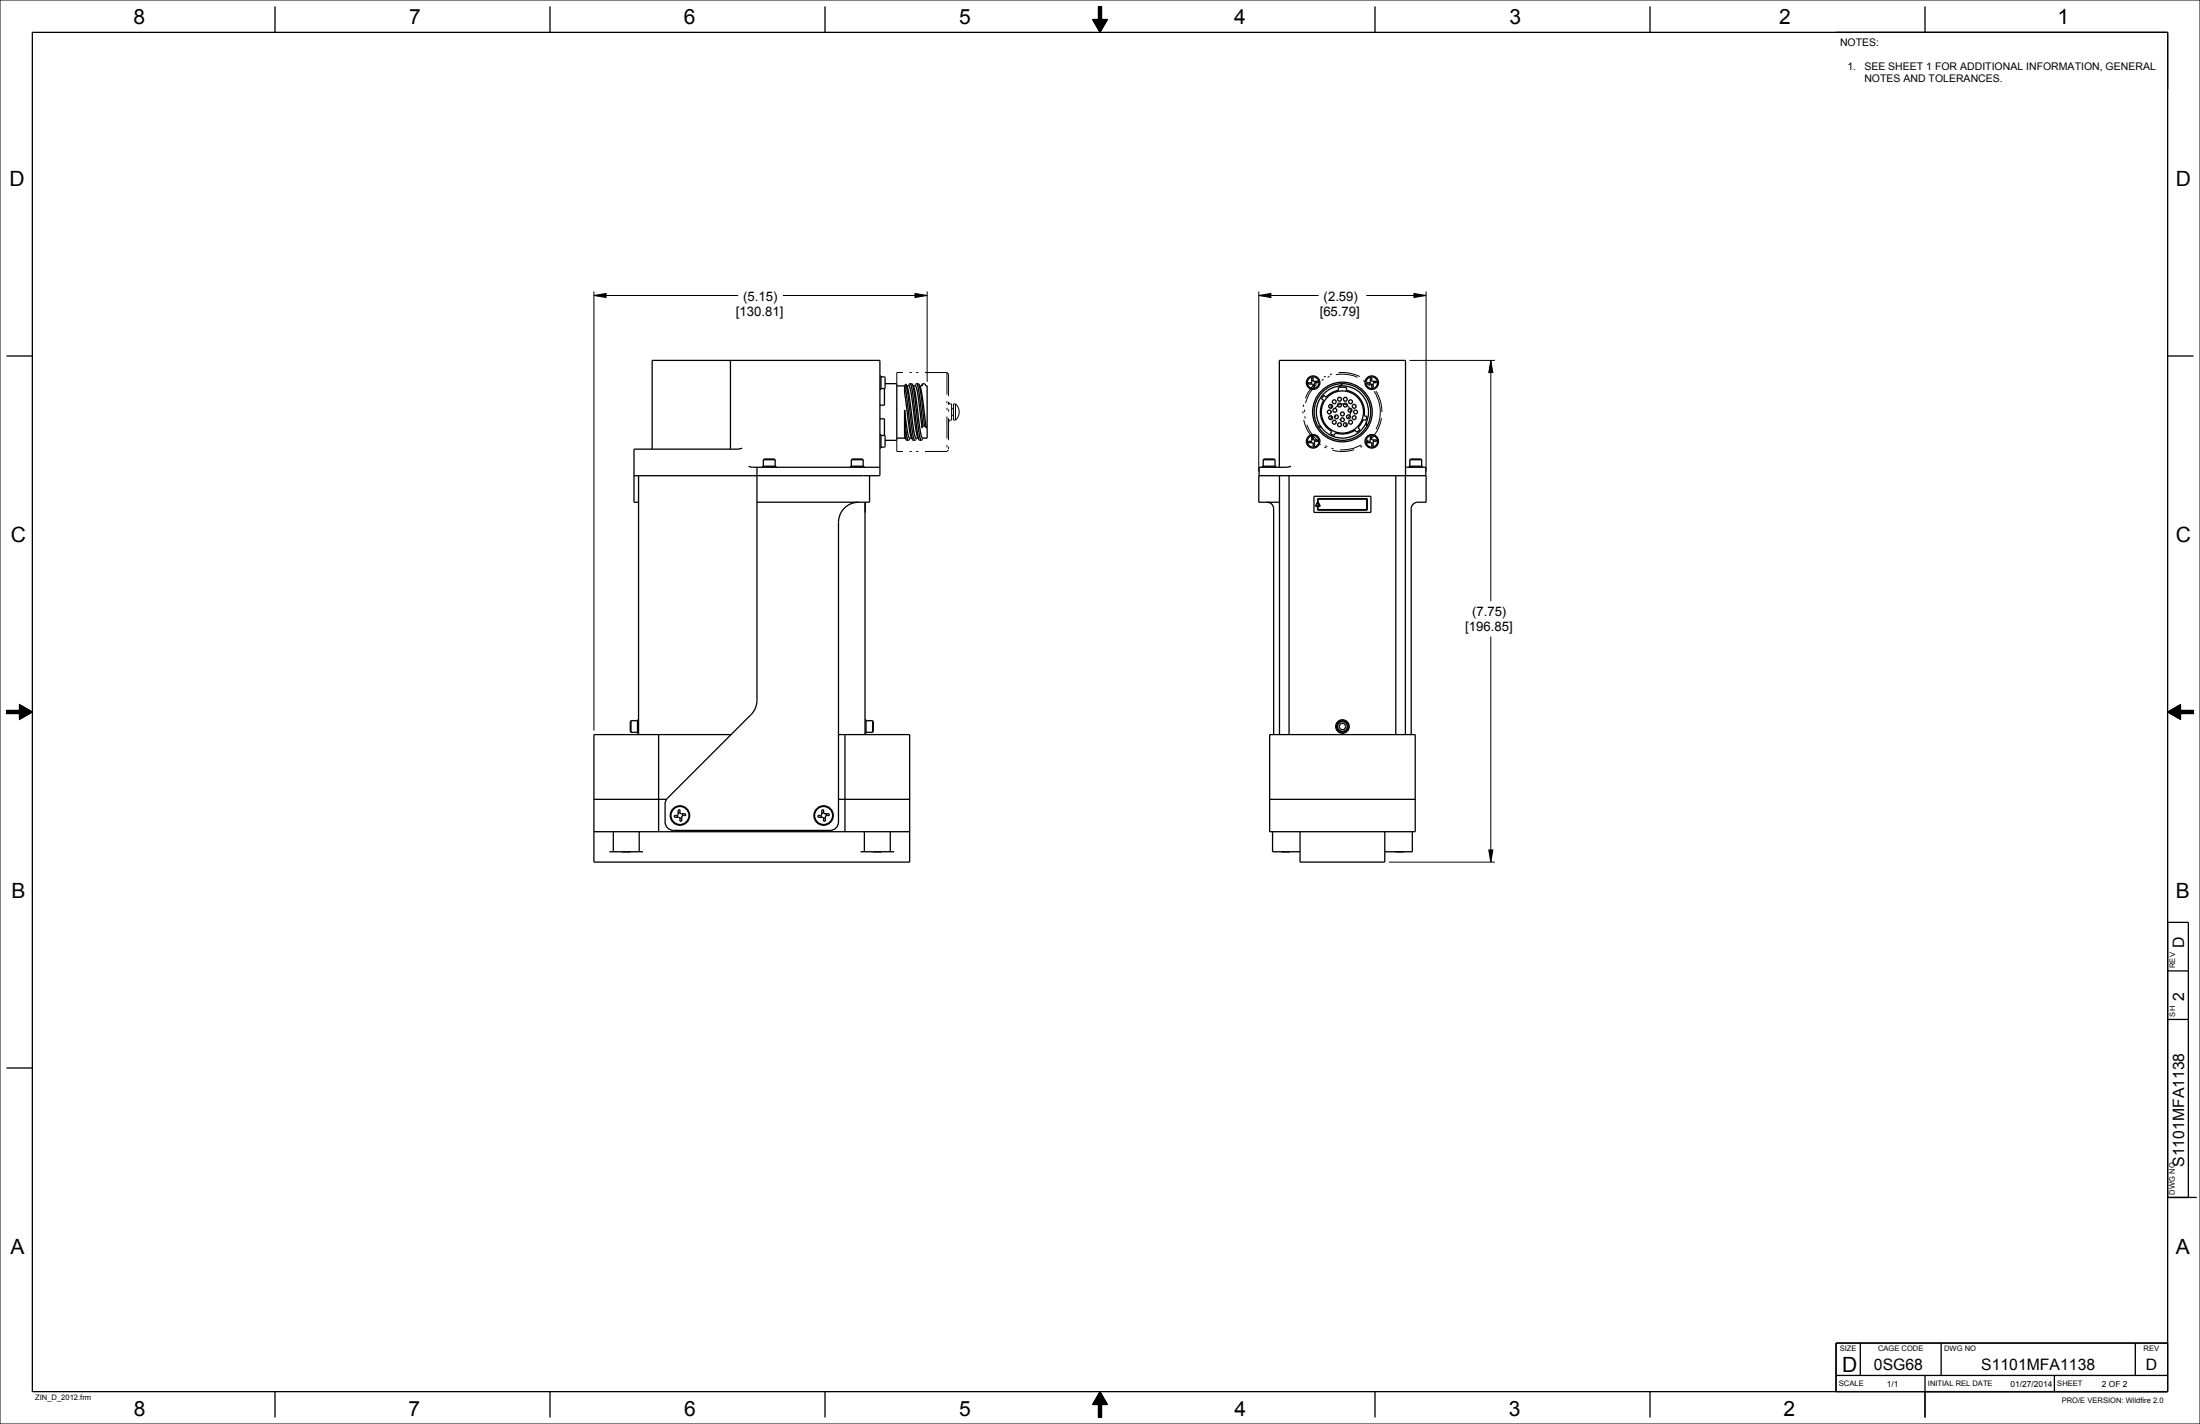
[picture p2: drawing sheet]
<svg xmlns="http://www.w3.org/2000/svg" width="864mm" height="559mm" viewBox="0 0 864 559" stroke-linecap="round" stroke-linejoin="round" font-family="sans-serif">
<g fill="none" stroke="#000" stroke-width=".39">
<path d="M0 0h863.6v558.8h-863.6zM431.2 2.5h1.2v5.1h2.3l-2.9 5.1-2.9-5.1h2.3zM233.1 116l4.8-.8v1.5zM233.1 114.4v172.3M233.1 116h56.7M307.3 116h56.6M359.2 115.2l4.7 .8-4.7 .7zM363.9 114.4v35.4M494.1 116l4.8-.8v1.5zM494.1 116h23.5M494.1 114.4v70.7M536.3 116h23.5"/>
<path d="M555 115.2l4.8 .8-4.8 .7zM559.8 114.4v70.7M553.3 141.4h33.5M585.2 141.4l.8 4.8h-1.6zM585.2 141.4v94.5M585.2 249.8v88.5M2.5 278.8h5.1v-2.3l5.1 2.9-5.1 2.9v-2.3h-5.1zM850.9 279.4l5.1-2.9v2.3h5.1v1.2h-5.1v2.3zM545.2 338.3h41.6M584.4 333.5h1.6l-.8 4.8zM431.8 546.1l2.9 5.1h-2.3v5.1h-1.2v-5.1h-2.3z"/>
</g>
<path d="M431.2 2.5h1.2v5.1h2.3l-2.9 5.1-2.9-5.1h2.3zM233.1 116l4.8-.8v1.5zM359.2 115.2l4.7 .8-4.7 .7zM494.1 116l4.8-.8v1.5zM555 115.2l4.8 .8-4.8 .7zM585.2 141.4l.8 4.8h-1.6zM850.9 279.4l5.1-2.9v2.3h5.1v1.2h-5.1v2.3zM2.5 278.8h5.1v-2.3l5.1 2.9-5.1 2.9v-2.3h-5.1zM584.4 333.5h1.6l-.8 4.8zM431.8 546.1l2.9 5.1h-2.3v5.1h-1.2v-5.1h-2.3z" fill="#000"/>
<g fill="none" stroke="#000" stroke-width=".51">
<path d="M12.7 12.7h838.2v533.4h-838.2zM107.9 2.5v10.2M215.9 2.5v10.2M323.8 2.5v10.2M539.8 2.5v10.2M647.7 2.5v10.2M755.6 2.5v10.2M2.5 139.7h10.2M850.9 139.7h10.2M286.7 141.4v34.5l-.2 .3M345.4 147.5h.4v5.3h-.4M345.8 147.9h1.4l.2 .2v4.1l-.2 .3"/>
<path d="M345.8 152.5h1.4M347.2 152.5v6.5h-1.8M347.4 150.6h4.6v22.2h-4.6M352 151.4h3.1M355.1 154.1l1.8 14a8.6 8.6 0 0 0 1.3 4.4M355.1 151.4v2.7M355.6 150.8h.1M355.6 150.8l-.5 .6M355.6 150.8v.1M355.6 153.4l1.8 15.1 .8 4M355.6 153.4l-.5 .7M355.6 150.8v2.6"/>
<path d="M355.6 150.9l.8 4 1.8 14.7 .5 2.4 .4 .8M355.6 150.9a14.7 14.7 0 0 1 1.7 7.2l1.7 12.3 .5 1.5h.9M355.9 151.4l1 .1 .5 1.4 1.8 13.2a13.3 13.3 0 0 0 1.5 6.4M357.2 150.6l.9 .2M357.2 150.6l-.6 .8M357.2 150.6l.5 .8 .5 2.3 1.7 14.8 .9 4M358.1 150.8a12.4 12.4 0 0 1 1.6 6.4l2 13.9 .4 .8h1.8v-20.5h-.4M358.1 150.8l.9 4 1.7 14.8 .5 2.4 .5 .8M358.5 151.4l.9 .1 .5 1.1 2.1 15.4 .3-.8M359.8 150.6l-.6 .8M359.8 150.6l.8 .2M359.8 150.6l.4 .8 .5 2.4 1.6 13.4"/>
<path d="M360.6 150.8l.1 .1M360.7 150.9h.1M360.7 150.9l.8 4 1.4 12.3M360.7 150.9l.6 1.2 .5 2.2 1.8 13.7-.7-.8M362.2 150.6l-.5 .8M362.2 150.6h.1M362.3 150.7l-.3 .8-1-.1M362.3 150.6v.1M362.3 150.6h-.1M362.3 150.6h.6l.6 .8M363.5 151.4l.1 .1M514.6 150.2l.3-.4v-1.5l.6-.1 .1 1.4h1.7l.1 .6h-1.1"/>
<path d="M514.6 150.2h-1.1l.1 .5h1.5l.4 .3M514.6 150.2l.2 .5M515.5 149.3l-.6 .3M516 150.8l-.5 .2M516.1 149.6l.2 .6M516.3 150.2l-.3 .3v1.5l-.5 .1v-1.1M519.7 155.2l.9 .7a8.7 8.7 0 0 1 4.8-2.7v-1.1l1.6-.2 1.5 .2v1.1a8.7 8.7 0 0 1 7 9.9l1.1 .3-.4 1.6-1.1-.3-.8 1.6-1.2 1.5 .7 .8-.3 .3-.9 .7-.7-.8a8.7 8.7 0 0 1-7.7 1.1l-.5 1-.7-.3-.7-.4 .4-1a8.7 8.7 0 0 1-3.1-12.1l-.9-.6zM522.5 158.7v1.5M527 150.6l-1.5 .9M537.6 150.2l.3 .5M537.9 148.3l.6-.1 .1 1.4h1.7l.1 .6-1.3 .1-.1 1.7-.5 .1-.2-1.3-1.7-.1-.1-.5 1.4-.2zM538.5 149.3l-.6 .3"/>
<path d="M539 150.8l-.5 .2M539.1 149.6l.2 .6M255.8 176.2l.2-.3v-34.5h89.4v45.3h-96.5M291.3 175.9l-1.9 .4h-40.5v20.8h1.8M345.4 170.5h.4v5.3h-.4M345.4 164.4h1.8v6.5M345.8 170.9h1.4M347.2 170.9l.2 .2v4.1l-.2 .3h-1.4M352 171.9h3.3M355.1 160.9l.5 8.3M355.1 160.9l1.4 9.9 .5 1.1h.9M355.1 160.9v10.5"/>
<path d="M355.1 171.4l.5 .9M355.1 171.4l.6 1.1M355.6 172.3l.1 .2M355.6 169.2l.5 2.8 .5 .8M355.6 169.2v3.1M355.7 172.5l.2 .3h.7M357.2 171.9l-.6 .9M358.2 172.5h.1M358.2 172.5l.3 .3h.6M359.4 172.6l-.3 .2M359.7 171.9l-.3 .6M360.8 172.5l.2 .3h.7"/>
<path d="M362.3 171.9l-.6 .9M362.3 167.2h.6M514.6 173.2l.3-.3v-1.6h.6l.1 1.3h1.7l.1 .6h-1.1M514.6 173.2h-1.1l.1 .5 1.7 .1 .2 1.3 .5-.1v-1.5l.3-.3M514.6 173.2l.2 .5M515.5 172.4l-.6 .2M516 173.8l-.5 .2M516.1 172.6l.2 .6M517.3 167.2l1.6 .8M522.5 161.4v.5M522.5 163.2v1.4M528.4 166v1.4"/>
<path d="M529.9 165h.5M536.5 165.5l.1 1.7M537.6 173.2l.3 .5M537.9 171.3h.6l.1 1.3h1.7l.1 .6-1.3 .1-.1 1.7-.5 .1-.2-1.3-1.7-.1-.1-.5 1.4-.2zM538.5 172.4l-.6 .2M539 173.8l-.5 .2M539.1 172.6l.2 .6M250.7 186.7v101.6M293.8 183l1.6 .4h50M297.1 183.4v91.4a7.9 7.9 0 0 1-2.3 5.6l-33.1 33.2-.6 1.9v7.1a3.3 3.3 0 0 0 3.3 3.3h61.4a3.3 3.3 0 0 0 3.3-3.3v-117.6a7.9 7.9 0 0 1 7.9-7.9M299.3 183.4v-.4h5.3v.4M299.6 180.4l.4-.3h4l.3 .3"/>
<path d="M299.6 180.4v2.6M299.6 180.4h4.7M304.3 180.4v2.6M333.9 183.4v-.4h5.3v.4M334.2 180.4l.3-.3h4l.3 .3M334.2 180.4v2.6M334.2 180.4h4.6M338.8 180.4v2.6M339.6 197.1v91.2M339.6 197.1v4M341.3 186.7v10.4h-44.2M495.5 183.4v-.4h5.3v.4"/>
<path d="M495.9 180.4h4.6M495.9 180.4l.3-.3h4l.3 .3M495.9 180.4v2.6M497.4 197.1l1.6 .5 .7 .9 .3 1.1v88.7M500.5 180.4v2.6M501.8 183.4l.4-.4v-41.6h49.5v146.9M502.3 197.1h-8.2v-10.4h65.7v10.4l-4.4 .2-1.2 1.2-.2 1.1v88.7M502.3 186.7v101.6M506 186.7v101.6M506.8 183l-1.9 .4h-10.7v3.3M515.8 194.7h22.3v6.4h-22.3zM517.2 195.7h19.5v4.5h-19.5v-1.5h-.8l.9-2 1 2h-.9v1.3h19.1v-4.1h-19.1v.8h-.2z"/>
<path d="M517.3 197.1l.6 1.4h-1.2zM547.9 186.7v101.6M551.7 183l.4 .4h7.6v3.3M553.1 183.4v-.4h5.3v.4M553.4 180.4h4.7M553.4 180.4l.4-.3h3.9l.4 .3M553.4 180.4v2.6M558.1 180.4v2.6M247.7 282.8l-.3 .4v3.8l.3 .4M247.7 282.8v4.6M247.7 287.4h2.6M247.7 282.8h2.6"/>
<path d="M250.7 282.4h-.4v5.3h.4M258.5 288.3v38.1M287 288.3h-53.9v50h124v-50h-28M331.7 288.3v38.1M339.6 282.4h.4v5.3h-.4M340 287.4h2.5M340 282.8h2.5M342.5 282.8l.3 .4v3.8l-.3 .4M342.5 282.8v4.6M498.4 288.3h57.1v38.1h-57.1zM526.3 283.9h1.4l.6 1.2-.6 1.2h-1.4l-.7-1.2zM233.1 313.7h28.6"/>
<path d="M265.8 320l.3 .7M266.2 317.9l.7-.1 .1 1.2 .3 .3h1.8l.1 .7-1.2 .1-.3 .3-.1 1.8-.7 .1v-1.2l-.3-.3-1.8-.1-.1-.7h1.2l.3-.3zM266.9 318.9l-.7 .3M267.7 319.3l.3 .8M322.2 320l.3 .7M322.6 317.9l.7-.1v1.2l.4 .3h1.7l.2 .7-1.2 .1-.4 .3v1.8l-.7 .1v-1.2l-.4-.3-1.7-.1-.1-.7h1.1l.4-.3zM323.3 318.9l-.7 .3M324.1 319.3l.3 .8M329.1 313.7h28M498.4 313.7h57.1M233.1 326.4h124M239.2 334.2h13.2"/>
<path d="M240.8 326.4v7.8M244.2 334.2h3.3M250.9 326.4v7.8M267.6 320.9l-.7 .2M324 320.9l-.7 .2M337.8 334.2h13.2M339.3 326.4v7.8M342.7 334.2h3.3M349.5 326.4v7.8M499.5 326.4v7.8h10.8M502.9 334.2h3.4M510.3 326.4v11.9h33.3v-11.9"/>
<path d="M547.7 334.2h3.3M554.4 326.4v7.8h-10.8M850.9 361.9h8.1v108M850.9 381h8.1M2.5 419.1h10.2M850.9 400h8.1M850.9 469.9h11.4M720.7 539.8h130.2M730.2 527v12.8M755.6 539.8v16.5M762 527v12.8M806.4 539.8v6.3"/>
<path d="M838.2 527v12.8M850.9 527h-130.2v19.1M107.9 546.1v10.2M215.9 546.1v10.2M323.8 546.1v10.2M539.8 546.1v10.2M647.7 546.1v10.2"/>
<circle cx="515.5" cy="150.2" r="2.29"/>
<circle cx="515.5" cy="150.2" r="2.65"/>
<circle cx="522.3" cy="159.4" r=".76"/>
<circle cx="523.8" cy="157.7" r=".76"/>
<circle cx="525.8" cy="156.7" r=".76"/>
<circle cx="525.8" cy="159" r=".76"/>
<circle cx="528.1" cy="156.7" r=".76"/>
<circle cx="528.1" cy="159" r=".76"/>
<circle cx="530.2" cy="157.7" r=".76"/>
<circle cx="531.6" cy="159.4" r=".76"/>
<circle cx="538.5" cy="150.2" r="2.29"/>
<circle cx="538.5" cy="150.2" r="2.65"/>
<circle cx="515.5" cy="173.2" r="2.29"/>
<circle cx="515.5" cy="173.2" r="2.65"/>
<circle cx="521.8" cy="161.7" r=".76"/>
<circle cx="522.3" cy="163.9" r=".76"/>
<circle cx="523.8" cy="165.7" r=".76"/>
<circle cx="524" cy="161" r=".76"/>
<circle cx="524.6" cy="163.6" r=".76"/>
<circle cx="525.8" cy="166.7" r=".76"/>
<circle cx="527" cy="161.7" r="11.7"/>
<circle cx="527" cy="161.7" r="10.3"/>
<circle cx="527" cy="161.7" r="8.3"/>
<circle cx="527" cy="162.4" r=".76"/>
<circle cx="527" cy="164.7" r=".76"/>
<circle cx="527" cy="161.7" r="11.1"/>
<circle cx="528.1" cy="166.7" r=".76"/>
<circle cx="529.3" cy="163.6" r=".76"/>
<circle cx="529.9" cy="161" r=".76"/>
<circle cx="530.2" cy="165.7" r=".76"/>
<circle cx="531.6" cy="163.9" r=".76"/>
<circle cx="532.1" cy="161.7" r=".76"/>
<circle cx="538.5" cy="173.2" r="2.29"/>
<circle cx="538.5" cy="173.2" r="2.65"/>
<circle cx="527" cy="285.1" r="2.28"/>
<circle cx="527" cy="285.1" r="2.65"/>
<circle cx="527" cy="285.1" r="1.92"/>
<circle cx="266.9" cy="320" r="3.8"/>
<circle cx="266.9" cy="320" r="3.5"/>
<circle cx="323.3" cy="320" r="3.8"/>
<circle cx="323.3" cy="320" r="3.5"/>
</g>
<g fill="none" stroke="#000" stroke-width=".39" stroke-dasharray="8.6 2.6 .9 1.7 .9 2.6" stroke-linecap="butt">
<path d="M352 150.6v-4.4M371.7 146.2v31M371.7 146.2h-19.7M372.4 146.8v29.7M372.4 146.8l-.7-.6M372.4 157.7l.2 .6 .5 .2M373.5 158.5h-.4M375.1 158.5h-.8M375.1 158.5l1.1 1.4 .3 1.8M352 172.8v4.4M371.7 177.2h-19.7M372.4 176.5l-.7 .7"/>
<path d="M373.1 164.9l-.5 .2-.2 .5M373.5 164.9v-6.4M373.5 164.9h-.4M374.3 164.9v-6.4M374.3 162.9h-.8M374.3 160.4h-.8M375.1 164.9v-6.4M375.1 164.9h-.8M376.5 161.7l-.3 1.7-1.1 1.5M530.1 161.7a3.2 3.2 0 0 0-4.5-2.9 3.2 3.2 0 0 0-.6 5.4 3.2 3.2 0 0 0 5.1-1.9v-.6M541.8 161.7a14.9 14.9 0 0 0-21.8-13.1 14.9 14.9 0 0 0-1.3 25.4 14.9 14.9 0 0 0 23-10.8l.1-1.5M542.5 161.7a15.5 15.5 0 0 0-22.8-13.7 15.5 15.5 0 0 0-1.4 26.6 15.5 15.5 0 0 0 24.1-11.3l.1-1.6"/>
</g>
<g font-size="8.3">
<text x="52.4" y="9.5">8</text>
<text x="160.6" y="9.5">7</text>
<text x="268.5" y="9.5">6</text>
<text x="376.5" y="9.5">5</text>
<text x="484.4" y="9.5">4</text>
<text x="592.5" y="9.5">3</text>
<text x="698.4" y="9.5">2</text>
<text x="807.6" y="9.5">1</text>
<text x="3.8" y="73">D</text>
<text x="854.1" y="73">D</text>
<text x="4.2" y="212.8">C</text>
<text x="854.1" y="212.7">C</text>
<text x="4.6" y="352.4">B</text>
<text x="854.1" y="352.4">B</text>
<text x="4.1" y="492.1">A</text>
<text x="854.1" y="492.1">A</text>
<text x="723.1" y="538.2">D</text>
<text x="52.5" y="555.6">8</text>
<text x="160.3" y="555.6">7</text>
<text x="268.5" y="555.6">6</text>
<text x="376.5" y="555.6">5</text>
<text x="484.7" y="555.6">4</text>
<text x="592.2" y="555.6">3</text>
<text x="700.1" y="555.6">2</text>
</g>
<g font-size="6.2">
<text x="857.4" y="371.9" transform="rotate(-90 857.4 371.9)">D</text>
<text x="857.4" y="392.6" transform="rotate(-90 857.4 392.6)">2</text>
<text x="857.4" y="457.9" transform="rotate(-90 857.4 457.9)">S1101MFA1138</text>
<text x="735.6" y="537.7">0SG68</text>
<text x="777.7" y="537.7">S1101MFA1138</text>
<text x="842.3" y="537.7">D</text>
</g>
<g font-size="5.2">
<text x="291.7" y="117.9">(5.15)</text>
<text x="519.6" y="117.9">(2.59)</text>
<text x="288.9" y="123.9">[130.81]</text>
<text x="518" y="123.9">[65.79]</text>
<text x="577.8" y="241.9">(7.75)</text>
<text x="575.1" y="247.8">[196.85]</text>
</g>
<g font-size="4.1">
<text x="722.3" y="17.9">NOTES:</text>
<text x="725.2" y="27.4">1.</text>
<text x="731.8" y="27.4">SEE SHEET 1 FOR ADDITIONAL INFORMATION, GENERAL</text>
<text x="731.8" y="32.1">NOTES AND TOLERANCES.</text>
</g>
<g font-size="3.3">
<text x="740.7" y="544.2">1/1</text>
<text x="789.2" y="544.2">01/27/2014</text>
<text x="825.1" y="544.2">2 OF 2</text>
</g>
<g font-size="3">
<text x="853.8" y="379.9" transform="rotate(-90 853.8 379.9)">REV</text>
<text x="853.9" y="398.9" transform="rotate(-90 853.9 398.9)">SH</text>
<text x="853.8" y="468.8" transform="rotate(-90 853.8 468.8)">DWG NO</text>
<text x="722.2" y="530.2">SIZE</text>
<text x="737.2" y="530.2">CAGE CODE</text>
<text x="763.1" y="530.2">DWG NO</text>
<text x="841.5" y="530.2">REV</text>
<text x="721.9" y="544">SCALE</text>
<text x="756.8" y="544">INITIAL REL DATE</text>
<text x="807.6" y="544">SHEET</text>
<text x="13.8" y="549.5">ZIN_D_2012.frm</text>
<text x="809.3" y="550.4">PRO/E VERSION: Wildfire 2.0</text>
</g>
</svg>
